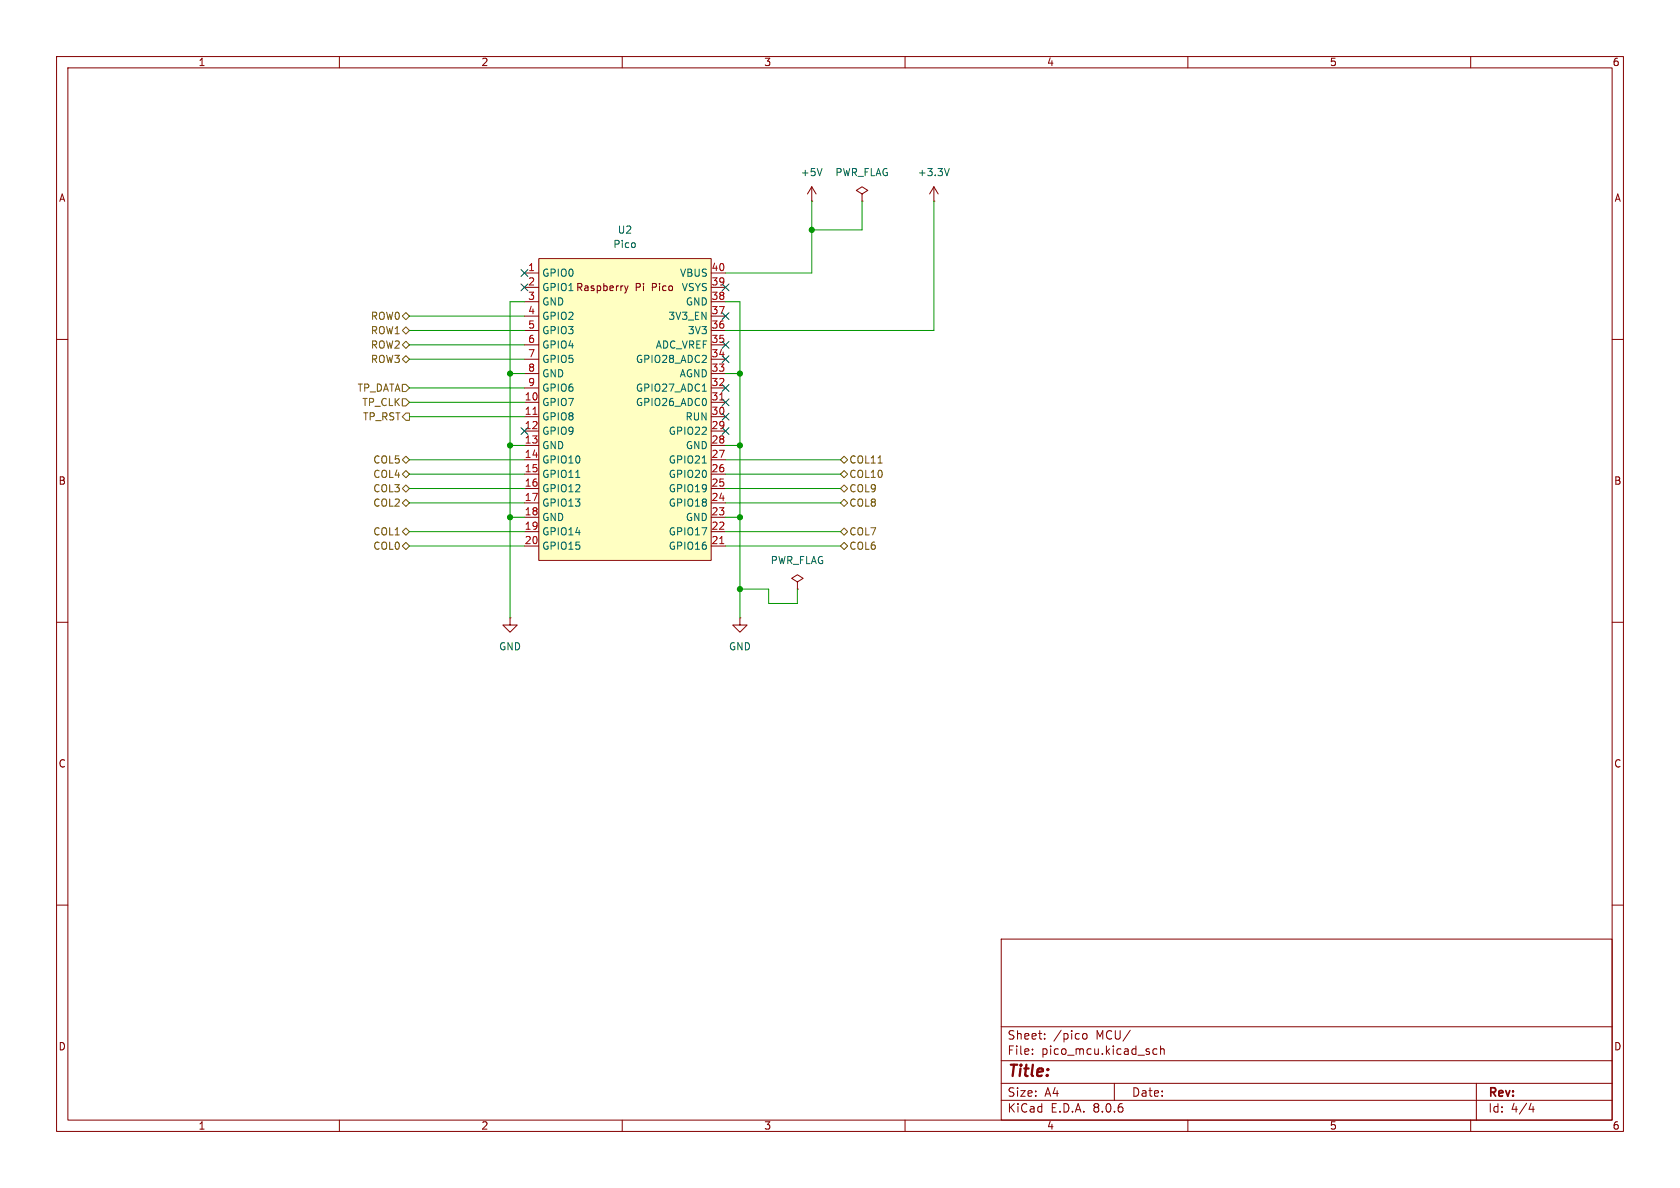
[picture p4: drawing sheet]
<svg xmlns="http://www.w3.org/2000/svg" width="297mm" height="210mm" viewBox="0 0 297 210" stroke-linecap="round" stroke-linejoin="round" font-family="sans-serif">
<g fill="none" stroke="#840000" stroke-width=".18">
<path d="M10 10h277v190h-277zM12 12h273v186h-273zM60 10v2M110 10v2M160 10v2M210 10v2M260 10v2M143.5 35.6h.1M143.5 33l-.8 1.3M143.5 33v2.6M143.5 33l.8 1.3M152.4 34.3l1-.6-1-.7-1 .7 1 .6v1.3"/>
<path d="M152.4 35.6h.1M165.1 35.6h.1M165.1 33l-.8 1.3M165.1 33v2.6M165.1 33l.8 1.3M10 60h2M285 60h2M10 110h2M90.2 109.2v1.3h1.2l-1.2 1.3-1.3-1.3h1.3M90.2 109.2h.1M130.8 109.2v1.3h1.3l-1.3 1.3-1.3-1.3h1.3M130.8 109.2h.1"/>
<path d="M141 102.9l1-.7-1-.6-1 .6 1 .7v1.2M141 104.1h.1M285 110h2M10 160h2M285 160h2M177 166h108v32h-108zM60 198v2M110 198v2M160 198v2M177 194.5h108M177 191.5h108M177 187.5h108"/>
<path d="M177 181.5h108M182.5 186.3v.1M182.5 185.5v.1M184.7 183.6v.1M184.7 182.8v.1M191.5 182.8l.4-.1 .3 .3v.4l-.3 .3-.4-.1-.1-.2v-.4zM197 191.5v3M204.5 185.5l-.4-.1-.3 .3v.4l.2 .2h.5M205.2 185.5l.2-.1 .3 .1 .1 .9M205.2 184.9v1.5M210 198v2M260 198v2"/>
<path d="M261 191.5v6.5M270.7 195l-.4 1.1h.9M271 195.6v1"/>
</g>
<path d="M145.3 29.8l-.4 1.3M167.8 29.8l-.4 1.3" fill="none" stroke="#006464" stroke-width=".18"/>
<path d="M95.2 45.7h30.5v53.4h-30.5z" fill="#ffffc2"/>
<g fill="none" stroke="#840000" stroke-width=".18">
<path d="M92.7 48.3h2.5M92.7 50.8h2.5M92.7 53.3h2.5M92.7 58.4h2.5M92.7 55.9h2.5M95.2 45.7h30.5v53.4h-30.5zM110.4 50.5l.3 .9M110.7 51.4l-.3 .4M111 50.5l-.3 .9M125.7 48.3h2.6M125.7 50.8h2.6M125.7 53.3h2.6"/>
<path d="M125.7 58.4h2.6M125.7 55.9h2.6M92.7 71.1h2.5M92.7 73.7h2.5M92.7 76.2h2.5M92.7 78.7h2.5M92.7 68.6h2.5M92.7 66h2.5M92.7 63.5h2.5M92.7 61h2.5M125.7 71.1h2.6M125.7 73.7h2.6"/>
<path d="M125.7 76.2h2.6M125.7 78.7h2.6M125.7 68.6h2.6M125.7 66h2.6M125.7 63.5h2.6M125.7 61h2.6M92.7 81.3h2.5M92.7 83.8h2.5M92.7 86.4h2.5M92.7 88.9h2.5M92.7 91.4h2.5M92.7 94h2.5"/>
<path d="M92.7 96.5h2.5M125.7 81.3h2.6M125.7 83.8h2.6M125.7 86.4h2.6M125.7 88.9h2.6M125.7 91.4h2.6M125.7 94h2.6M125.7 96.5h2.6"/>
</g>
<path d="M94.2 73.2h.7M127.2 70.7h.8M127.2 96.1h.8" fill="none" stroke="#a90000" stroke-width=".18"/>
<path d="M124.2 69.2h.7M101.8 84.4h.7M124.2 81.9h.7" fill="none" stroke="#006464" stroke-width=".18"/>
<g fill="none" stroke="#725600" stroke-width=".18">
<path d="M71.1 55.9l.7-.7 .6 .7-.6 .6zM71.1 58.4l.7-.6 .6 .6-.6 .7zM71.1 67.9h.7l.6 .7-.6 .6h-.7zM71.1 70.5h.7l.6 .6-.6 .7h-.7zM71.1 61l.7-.7 .6 .7-.6 .6zM71.1 63.5l.7-.6 .6 .6-.6 .6zM71.8 73h.6v1.3h-.6l-.7-.6zM71.1 81.3l.7-.7 .6 .7-.6 .6zM71.1 86.4l.7-.7 .6 .7-.6 .6zM71.1 94l.7-.7 .6 .7-.6 .6zM71.1 96.5l.7-.6 .6 .6-.6 .7zM71.1 83.8l.7-.6 .6 .6-.6 .7z"/>
<path d="M71.1 88.9l.7-.6 .6 .6-.6 .6zM148.6 96.5l.6-.6 .7 .6-.7 .7zM148.6 81.3l.6-.7 .7 .7-.7 .6zM148.6 86.4l.6-.7 .7 .7-.7 .6zM148.6 83.8l.6-.6 .7 .6-.7 .7zM148.6 94l.6-.7 .7 .7-.7 .6zM149.2 88.3l.7 .6-.7 .6-.6-.6zM155.2 81.9h.8"/>
</g>
<g fill="none" stroke="#009600" stroke-width=".18">
<path d="M143.5 35.6v12.7h-15.2M152.4 35.6v5h-8.9M165.1 35.6v22.8h-36.8M72.4 55.9h20.3M72.4 58.4h20.3M92.7 53.3h-2.5v55.9M128.3 53.3h2.5v55.9M72.4 73.7h20.3M72.4 71.1h20.3M72.4 61h20.3M72.4 63.5h20.3M72.4 68.6h20.3"/>
<path d="M90.2 66h2.5M90.2 78.7h2.5M128.3 66h2.5M128.3 78.7h2.5M72.4 88.9h20.3M72.4 86.4h20.3M72.4 94h20.3M72.4 96.5h20.3M72.4 81.3h20.3M72.4 83.8h20.3M90.2 91.4h2.5M128.3 88.9h20.3"/>
<path d="M128.3 86.4h20.3M128.3 91.4h2.5M128.3 94h20.3M128.3 96.5h20.3M128.3 81.3h20.3M128.3 83.8h20.3M130.8 104.1h5.1v2.6h5.1v-2.6"/>
</g>
<g fill="none" stroke="#000084" stroke-width=".18">
<path d="M92.1 50.2l1.2 1.2M92.1 47.7l1.2 1.2M93.3 50.2l-1.2 1.2M93.3 47.7l-1.2 1.2M127.7 55.3l1.2 1.2M127.7 50.2l1.2 1.2M128.9 55.3l-1.2 1.2M128.9 50.2l-1.2 1.2M92.1 75.6l1.2 1.2M93.3 75.6l-1.2 1.2M127.7 62.9l1.2 1.2M127.7 75.6l1.2 1.2"/>
<path d="M127.7 60.4l1.2 1.2M127.7 73.1l1.2 1.2M127.7 70.5l1.2 1.2M127.7 68l1.2 1.2M128.9 62.9l-1.2 1.2M128.9 75.6l-1.2 1.2M128.9 60.4l-1.2 1.2M128.9 73.1l-1.2 1.2M128.9 70.5l-1.2 1.2M128.9 68l-1.2 1.2"/>
</g>
<g fill="#009600" stroke="#009600" stroke-width=".18">
<circle cx="130.8" cy="91.4" r=".46"/>
<circle cx="130.8" cy="78.7" r=".46"/>
<circle cx="130.8" cy="104.1" r=".46"/>
<circle cx="90.2" cy="91.4" r=".46"/>
<circle cx="90.2" cy="66" r=".46"/>
<circle cx="90.2" cy="78.7" r=".46"/>
<circle cx="130.8" cy="66" r=".46"/>
<circle cx="143.5" cy="40.6" r=".46"/>
</g>
<text font-size="2.8" fill="#840000" x="178" y="190.9">Title:</text>
<g font-size="2.1" fill="#840000">
<text x="178" y="184">Sheet:</text>
<text x="186.2" y="184">/pico</text>
<text x="193.8" y="184">MCU/</text>
<text x="178" y="186.7">File:</text>
<text x="184.1" y="186.7">pico_mcu.kicad_sch</text>
<text x="178" y="196.9">KiCad</text>
<text x="178" y="194.1">Size:</text>
<text x="184.7" y="194.1">A4</text>
<text x="185.7" y="196.9">E.D.A.</text>
<text x="193.3" y="196.9">8.0.6</text>
<text x="200" y="194.1">Date:</text>
<text x="263" y="194.3">Rev:</text>
<text x="263" y="196.9">Id:</text>
<text x="267.1" y="196.9">4/4</text>
</g>
<g font-size="1.8" fill="#840000">
<text x="35" y="11.9">1</text>
<text x="85" y="11.9">2</text>
<text x="135" y="11.9">3</text>
<text x="185" y="11.9">4</text>
<text x="235" y="11.9">5</text>
<text x="285" y="11.9">6</text>
<text x="10.3" y="35.9">A</text>
<text x="285.3" y="35.9">A</text>
<text x="112.3" y="51.7">Pi</text>
<text x="115.4" y="51.7">Pico</text>
<text x="10.3" y="85.9">B</text>
<text x="285.3" y="85.9">B</text>
<text x="10.3" y="135.9">C</text>
<text x="285.3" y="135.9">C</text>
<text x="10.3" y="185.9">D</text>
<text x="285.3" y="185.9">D</text>
<text x="35" y="199.9">1</text>
<text x="85" y="199.9">2</text>
<text x="135" y="199.9">3</text>
<text x="185" y="199.9">4</text>
<text x="235" y="199.9">5</text>
<text x="285" y="199.9">6</text>
</g>
<g font-size="1.8" fill="#006464">
<text x="141.5" y="31.3">+5V</text>
<text x="147.6" y="31.3">PWR_FLAG</text>
<text x="162.2" y="31.3">+3.3V</text>
<text x="109.1" y="41.5">U2</text>
<text x="108.3" y="44">Pico</text>
<text x="95.8" y="49.1">GPIO0</text>
<text x="95.8" y="51.7">GPIO1 Raspberry</text>
<text x="120.1" y="49.1">VBUS</text>
<text x="120.4" y="51.7">VSYS</text>
<text x="95.8" y="54.2">GND</text>
<text x="95.8" y="56.7">GPIO2</text>
<text x="95.8" y="59.3">GPIO3</text>
<text x="118.1" y="56.7">3V3_EN</text>
<text x="121.1" y="54.2">GND</text>
<text x="121.5" y="59.3">3V3</text>
<text x="95.8" y="61.8">GPIO4</text>
<text x="95.8" y="64.4">GPIO5</text>
<text x="112.3" y="64.4">GPIO28_ADC2</text>
<text x="115.8" y="61.8">ADC_VREF</text>
<text x="95.8" y="72">GPIO7</text>
<text x="95.8" y="66.9">GND</text>
<text x="95.8" y="69.4">GPIO6</text>
<text x="112.3" y="72">GPIO26_ADC0</text>
<text x="112.3" y="69.4">GPIO27_ADC1</text>
<text x="120.1" y="66.9">AGND</text>
<text x="95.8" y="74.5">GPIO8</text>
<text x="95.8" y="77.1">GPIO9</text>
<text x="118.1" y="77.1">GPIO22</text>
<text x="121.1" y="74.5">RUN</text>
<text x="95.8" y="79.6">GND</text>
<text x="95.8" y="82.1">GPIO10</text>
<text x="118.1" y="82.1">GPIO21</text>
<text x="121.1" y="79.6">GND</text>
<text x="95.8" y="84.7">GPIO11</text>
<text x="95.8" y="87.2">GPIO12</text>
<text x="95.8" y="89.8">GPIO13</text>
<text x="118.1" y="89.8">GPIO18</text>
<text x="118.1" y="87.2">GPIO19</text>
<text x="118.1" y="84.7">GPIO20</text>
<text x="95.8" y="92.3">GND</text>
<text x="95.8" y="94.8">GPIO14</text>
<text x="118.1" y="94.8">GPIO17</text>
<text x="121.1" y="92.3">GND</text>
<text x="95.8" y="97.4">GPIO15</text>
<text x="118.1" y="97.4">GPIO16</text>
<text x="136.2" y="99.9">PWR_FLAG</text>
<text x="88.1" y="115.2">GND</text>
<text x="128.8" y="115.2">GND</text>
</g>
<g font-size="1.8" fill="#a90000">
<text x="93.3" y="48">1</text>
<text x="93.3" y="50.5">2</text>
<text x="93.3" y="53.1">3</text>
<text x="125.7" y="53.1">38</text>
<text x="125.7" y="50.5">39</text>
<text x="125.7" y="48">40</text>
<text x="93.3" y="55.6">4</text>
<text x="93.3" y="58.2">5</text>
<text x="125.7" y="58.2">36</text>
<text x="125.7" y="55.6">37</text>
<text x="93.3" y="60.7">6</text>
<text x="93.3" y="63.2">7</text>
<text x="93.3" y="65.8">8</text>
<text x="125.7" y="65.8">33</text>
<text x="125.7" y="63.2">34</text>
<text x="125.7" y="60.7">35</text>
<text x="92.7" y="70.9">10</text>
<text x="93.3" y="68.3">9</text>
<text x="125.7" y="70.9">31</text>
<text x="125.7" y="68.3">32</text>
<text x="92.7" y="73.4">11</text>
<text x="92.7" y="75.9">12</text>
<text x="125.7" y="75.9">29</text>
<text x="125.7" y="73.4">30</text>
<text x="92.7" y="78.5">13</text>
<text x="92.7" y="81">14</text>
<text x="92.7" y="83.6">15</text>
<text x="125.7" y="83.6">26</text>
<text x="125.7" y="81">27</text>
<text x="125.7" y="78.5">28</text>
<text x="92.7" y="86.1">16</text>
<text x="92.7" y="88.6">17</text>
<text x="125.7" y="88.6">24</text>
<text x="125.7" y="86.1">25</text>
<text x="92.7" y="91.2">18</text>
<text x="92.7" y="93.7">19</text>
<text x="125.7" y="93.7">22</text>
<text x="125.7" y="91.2">23</text>
<text x="92.7" y="96.3">20</text>
<text x="125.7" y="96.3">21</text>
</g>
<g font-size="1.8" fill="#725600">
<text x="65.5" y="56.7">ROW0</text>
<text x="65.5" y="59.3">ROW1</text>
<text x="65.5" y="61.8">ROW2</text>
<text x="65.5" y="64.4">ROW3</text>
<text x="63.1" y="69.4">TP_DATA</text>
<text x="64" y="72">TP_CLK</text>
<text x="64.1" y="74.5">TP_RST</text>
<text x="65.9" y="82.1">COL5</text>
<text x="150.1" y="82.1">COL11</text>
<text x="65.9" y="87.2">COL3</text>
<text x="65.9" y="84.7">COL4</text>
<text x="65.9" y="89.8">COL2</text>
<text x="150.1" y="87.2">COL9</text>
<text x="150.1" y="84.7">COL10</text>
<text x="150.1" y="89.8">COL8</text>
<text x="65.9" y="94.8">COL1</text>
<text x="150.1" y="94.8">COL7</text>
<text x="65.9" y="97.4">COL0</text>
<text x="150.1" y="97.4">COL6</text>
</g>
</svg>
